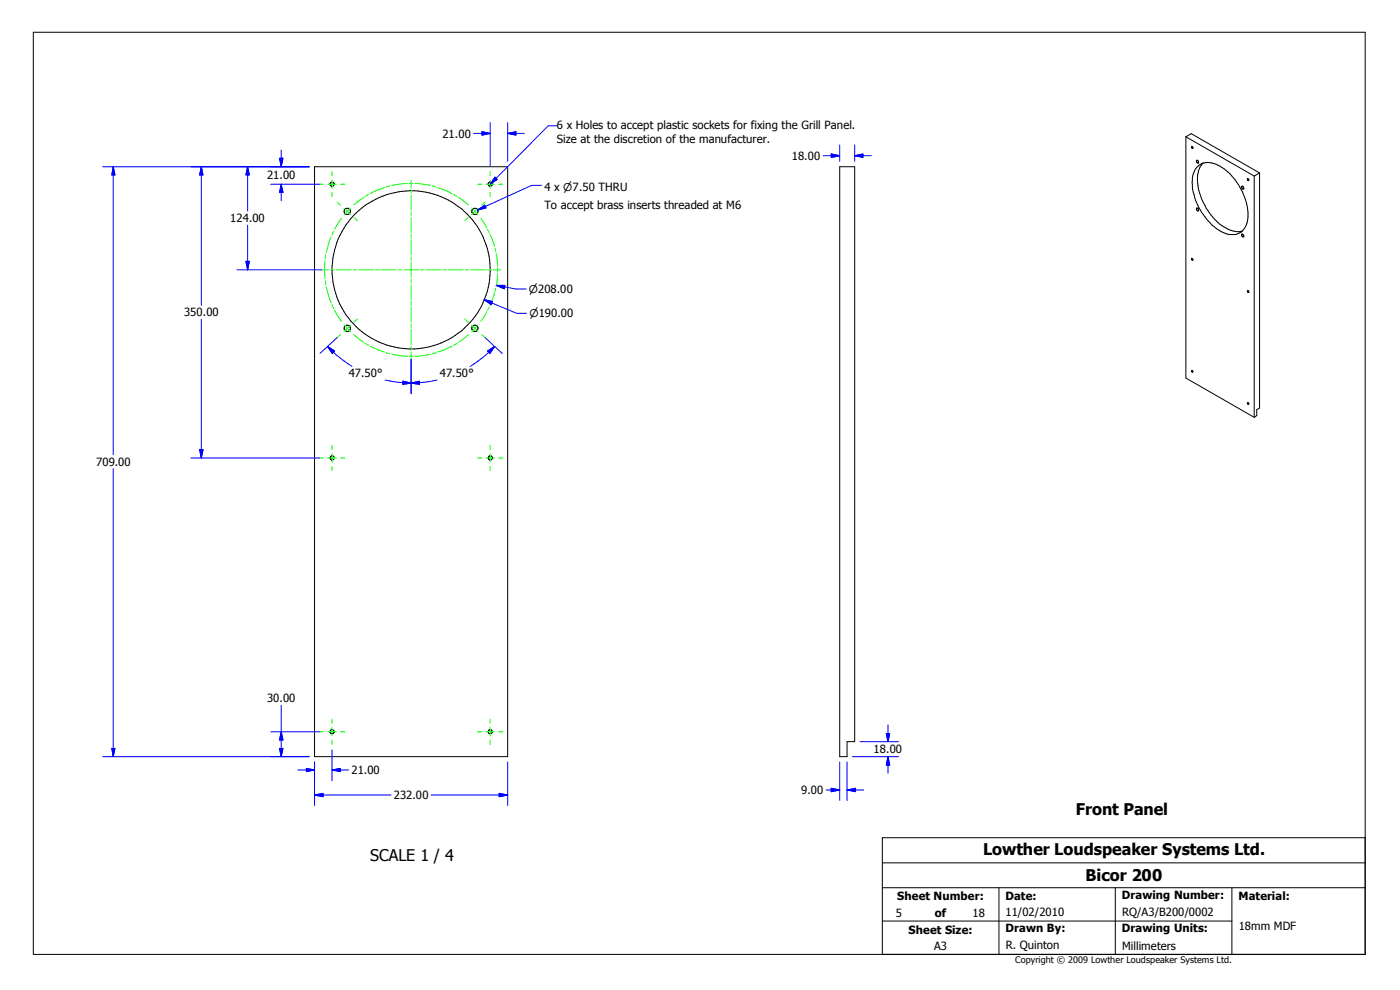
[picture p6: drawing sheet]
<svg xmlns="http://www.w3.org/2000/svg" width="420mm" height="297mm" viewBox="0 0 420 297" stroke-linecap="round" stroke-linejoin="round" font-family="sans-serif">
<g fill="none" stroke="#000" stroke-width=".3">
<path d="M10 9.7h399.4v276.3h-399.4zM94.3 50h57.9v176.8h-57.9zM99.1 54.8l.4-.3 .4 .1 .3 .3v.6l-.5 .3h-.4l-.3-.4zM146.5 54.8l.4-.3 .4 .1 .3 .3v.6l-.4 .3h-.5l-.3-.4zM251.8 50h4.5v172.3h-2.3v4.5h-2.2zM355.6 41v72.3l20.5 11.8M355.6 41l1.6-.9 20.5 11.7M355.6 41l20.5 11.8M357.3 44a.29 .29 0 0 1 .3 .1 .29 .29 0 0 1-.1 .4zM358.8 50.2a5.4 5.4 0 0 1 7-.4 17.6 17.6 0 0 1 8.3 16.5 4.6 4.6 0 0 1-6.5 3.7 17.8 17.8 0 0 1-10.1-15.3 6.9 6.9 0 0 1 1.3-4.5zM358.9 48l.3 .2 .2 .6a.46 .46 0 0 1-.6-.2 .46 .46 0 0 1 .1-.6zM360.8 48.9a7.1 7.1 0 0 0-1.6 6.7 17.9 17.9 0 0 0 9 13.1 6 6 0 0 0 4.3 .5"/>
<path d="M372.4 55.8l.4 .2 .2 .6a.5 .5 0 0 1-.6-.2 .5 .5 0 0 1 0-.6zM374.1 53.5l.4 .4-.1 .2-.3-.2zM376.1 52.8v72.3M377.7 51.8v70.5l-.8 .5v1.8l-.8 .5M377.7 51.8l-1.6 1M357.3 77.5l.3 .1v.4l-.2-.1zM358.8 62.4l.4 .1 .2 .6a.47 .47 0 0 1-.5-.1 .47 .47 0 0 1-.1-.6zM372.4 70.2a.53 .53 0 0 1 .5 .8l-.5-.3zM374.1 87.1a.29 .29 0 0 1 .3 .2 .29 .29 0 0 1-.1 .3l-.2-.1zM99.1 136.9l.4-.3 .4 .1 .3 .2v.6l-.5 .4h-.4l-.3-.5zM146.5 136.9l.4-.3 .4 .1 .3 .2v.6l-.4 .4h-.5l-.3-.5zM374.1 120.7h.2l.1 .5-.3-.2z"/>
<path d="M99.1 219l.4-.4 .4 .2 .3 .2v.6l-.5 .3h-.4l-.3-.4zM146.5 219l.4-.4 .4 .2 .3 .2v.6l-.4 .3h-.5l-.3-.4zM264.6 258.6h144.8M409.4 251.1h-144.8v34.9M264.6 276h104.8M264.6 266h144.8M299.6 266v20M334.4 266v20M369.4 266v20"/>
<circle cx="104.1" cy="63.3" r=".96"/>
<circle cx="142.4" cy="63.3" r=".96"/>
<circle cx="104.1" cy="98.4" r=".94"/>
<circle cx="123.2" cy="80.9" r="23.7"/>
<circle cx="142.4" cy="98.4" r=".96"/>
<circle cx="357.5" cy="111.2" r=".25"/>
</g>
<g fill="none" stroke="#0f0" stroke-width=".3">
<path d="M95.8 55.2h1.2M98.3 55.2h2.5M99.6 51.4v1.3M99.6 53.9v2.5M99.6 57.7v1.2M102.1 55.2h1.3M109.1 59.2l-3 2.2M110.5 58.3l-1 .6M115.3 56.2l-2.9 1-1.4 .8M116.9 55.7l-1.1 .4M122.1 55l-4.6 .6M122.7 55h1.2"/>
<path d="M123.3 54v2.2M123.3 56.8v1.1M123.3 58.5v4.5M124.5 55l4.5 .6M129.6 55.7l1.1 .4M131.2 56.2l2.9 1 1.5 .8M136.1 58.3l1 .6M137.5 59.2l3 2.2M143.2 55.2h1.2M145.7 55.2h2.6M147 51.4v1.3M147 53.9v2.5"/>
<path d="M147 57.7v1.2M149.5 55.2h1.3M97.5 78.2l-.2 2.4M97.7 76.3l-.2 1.3M99.3 71l-1.4 4.7M100.1 69.3l-.5 1.1M101.1 60.6l1 .9M102.4 65.5l-2.1 3.2M103.1 62.4l2.1 1.9M105.1 62.3l-1.9 2.1M106.2 65.2l1 .9M123.3 63.5v1.1"/>
<path d="M123.3 65.2v4.5M123.3 70.2v1.2M123.3 71.9v4.5M123.3 77v1.1M123.3 78.6v4.5M140.4 65.2l-1 .9M141.5 62.3l1.8 2.1M143.4 62.4l-2 1.9M144.2 65.5l1.8 2.8M145.5 60.6l-1.1 .9M146.2 68.8l.4 .9M146.9 70.1l1.4 3.8"/>
<path d="M148.4 74.4l.3 1M148.8 75.9l.4 4M96.4 80.9h2.2M97.3 81l.2 2.5M97.5 84.1l.2 1.3M97.8 86l1.5 4.8M99.2 80.9h1.1M99.6 91.3l.5 1.2M100.3 93l2.1 3.3M100.9 80.9h4.4M103.2 97.4l1.9 2M105.2 97.5l-2.1 1.8"/>
<path d="M105.9 80.9h1.1M107.2 95.6l-1 .9M107.6 80.9h4.5M112.6 80.9h1.2M114.3 80.9h4.5M119.4 80.9h1.1M121.1 80.9h4.4M123.3 83.7v1.1M123.3 85.4v4.4M123.3 90.4v1.1M123.3 92v4.5M123.3 97.1v1.1"/>
<path d="M123.3 98.7v4.5M126.1 80.9h1.1M127.8 80.9h4.4M132.8 80.9h1.1M134.5 80.9h4.4M139.4 95.6l1 .9M139.5 80.9h1.1M141.2 80.9h4.5M141.4 97.5l2 1.8M143.3 97.4l-1.8 2M146 93.4l-1.8 2.9M146.2 80.9h1.2"/>
<path d="M146.6 92l-.4 1M147.9 80.9h2.3M148.3 87.8l-1.4 3.8M148.7 86.4l-.3 .9M149.2 80.4v1M149.2 81.9l-.4 4M102.1 100.3l-1 .9M106.1 100.3l3 2.2M109.5 102.9l1 .5M111 103.7l4.3 1.8M115.8 105.7l1.1 .3M117.5 106.2l4.6 .6"/>
<path d="M122.7 106.8h1.2M123.3 103.8v1.1M123.3 105.5v2.2M129 106.2l-4.5 .6M130.7 105.7l-1.1 .3M135.6 103.7l-4.4 1.8M137.1 102.9l-1 .5M140.5 100.3l-3 2.2M144.4 100.3l1.1 .9M95.8 137.3h1.2M98.3 137.3h2.5M99.6 133.4v1.3"/>
<path d="M99.6 136v2.5M99.6 139.8v1.2M102.1 137.3h1.3M143.2 137.3h1.2M145.7 137.3h2.6M147 133.4v1.3M147 136v2.5M147 139.8v1.2M149.5 137.3h1.3M95.8 219.3h1.2M98.3 219.3h2.5M99.6 215.5v1.3"/>
<path d="M99.6 218v2.6M102.1 219.3h1.3M143.2 219.3h1.2M145.7 219.3h2.6M147 215.5v1.3M147 218v2.6M149.5 219.3h1.3M99.6 221.8v1.3M147 221.8v1.3"/>
</g>
<g fill="none" stroke="#00f" stroke-width=".3">
<path d="M142 40h5M144.5 39.5l2.5 .5-2.5 .5zM147 36.8v13M152.2 36.8v11.6M152.2 40h5M152.2 40l2.5-.5v1zM167 37.7h-2.6l-17.3 17.3 1.3-1.9 .7 .7-1.9 1.2M30.8 50h61.9M34 50v86.2M34 50l.5 2.4h-1zM60.4 50l.5 2.4h-1zM60.4 50v41.5"/>
<path d="M74.3 50l.5 2.4h-1.1zM74.3 50v13.3M81.2 55.2h14.6M83.8 47.4h1l-.5 2.6zM84.3 45v5M84.3 55.2v4.9M84.3 55.2l.5 2.5h-1zM162.4 55.6h-3l-16.1 7.3M246.8 46.7h5M249.3 46.2l2.5 .5-2.5 .5zM251.8 43.4v5M256.3 46.7h5"/>
<path d="M256.3 46.7l2.4-.5v1zM256.3 43.4v5M73.7 78.3h1.1l-.5 2.6zM74.3 67.5v13.4M143.3 62.9l2.1-1.4 .3 .8zM145.5 61.9l-2.2 1M60.4 95.7v41.6M71 80.9h25.4M145.2 89.8l2.3 1.1M145.2 89.8l2.5 .6-.4 .9zM145.2 89.8l9.7 4.1h3M148.8 85.5l2.5 .5"/>
<path d="M148.8 85.5h2.6l-.2 1zM148.8 85.5l6 1.1h2.9M98.2 103.8a33 33 0 0 0 7.4 6M98.2 103.8l2.1 1.4-.6 .7zM101.1 101.2l-5.2 4.7M115.5 113.9l4 .7 3.8 .2M120.8 114.2l2.5 .6-2.6 .4zM123.3 107.7v10.3M123.3 114.8l2.4-.6 .1 1zM131.1 113.9l-4 .7-3.8 .2M145.5 101.2l5.1 4.7M146.2 105.2l2.1-1.4-1.4 2.1z"/>
<path d="M148.3 103.8a33 33 0 0 1-7.3 6M57.2 137.3h38.6M59.9 134.7h1l-.5 2.6zM34 140.5v86.3M81.2 219.3h14.6M84.3 211.3v15.5M84.3 219.3l.5 2.5h-1zM265.8 219.8h1l-.5 2.5zM266.3 217.3v5M30.8 226.8h61.9M33.5 224.3h1l-.5 2.5zM83.8 224.3h1l-.5 2.5z"/>
<path d="M89.3 230.7h5M91.9 230.3l2.4 .4-2.4 .5zM94.3 228.4v13M94.3 238.3h23M94.3 238.3l2.6-.5v1zM99.6 230.7h5M99.6 230.7l2.4-.4v.9zM99.6 224.7v9.2M129.3 238.3h22.9M149.7 237.8l2.5 .5-2.5 .5zM152.2 228.4v13M247.7 236.7h4.1"/>
<path d="M249.3 236.2l2.5 .5-2.5 .6zM251.8 228.4v11.5M254 236.7h5M254 236.7l2.5-.5v1.1zM254 228.4v11.5M255.6 226.8h13.8M257.9 222.3h11.5M266.3 226.8v4.9M266.3 226.8l.5 2.5h-1z"/>
</g>
<g fill="#00f" stroke="#00f" stroke-width=".3">
<path d="M34 50l.5 2.4h-1z" fill-rule="evenodd"/>
<path d="M33.5 224.3h1l-.5 2.5z" fill-rule="evenodd"/>
<path d="M83.8 47.4h1l-.5 2.6z" fill-rule="evenodd"/>
<path d="M84.3 55.2l.5 2.5h-1z" fill-rule="evenodd"/>
<path d="M60.4 50l.5 2.4h-1z" fill-rule="evenodd"/>
<path d="M59.9 134.7h1l-.5 2.6z" fill-rule="evenodd"/>
<path d="M84.3 219.3l.5 2.5h-1z" fill-rule="evenodd"/>
<path d="M83.8 224.3h1l-.5 2.5z" fill-rule="evenodd"/>
<path d="M99.6 230.7l2.4-.4v.9z" fill-rule="evenodd"/>
<path d="M91.9 230.3l2.4 .4-2.4 .5z" fill-rule="evenodd"/>
<path d="M94.3 238.3l2.6-.5v1z" fill-rule="evenodd"/>
<path d="M149.7 237.8l2.5 .5-2.5 .5z" fill-rule="evenodd"/>
<path d="M144.5 39.5l2.5 .5-2.5 .5z" fill-rule="evenodd"/>
<path d="M152.2 40l2.5-.5v1z" fill-rule="evenodd"/>
<path d="M145.2 89.8l2.5 .6-.4 .9z" fill-rule="evenodd"/>
<path d="M148.8 85.5h2.6l-.2 1z" fill-rule="evenodd"/>
<path d="M98.2 103.8l2.1 1.4-.6 .7z" fill-rule="evenodd"/>
<path d="M120.8 114.2l2.5 .6-2.6 .4z" fill-rule="evenodd"/>
<path d="M123.3 114.8l2.4-.6 .1 1z" fill-rule="evenodd"/>
<path d="M146.2 105.2l2.1-1.4-1.4 2.1z" fill-rule="evenodd"/>
<path d="M148.4 53.1l.7 .7-2.1 1.4z" fill-rule="evenodd"/>
<path d="M143.3 62.9l2.1-1.4 .3 .8z" fill-rule="evenodd"/>
<path d="M74.3 50l.5 2.4h-1.1z" fill-rule="evenodd"/>
<path d="M73.7 78.3h1.1l-.5 2.6z" fill-rule="evenodd"/>
<path d="M249.3 46.2l2.5 .5-2.5 .5z" fill-rule="evenodd"/>
<path d="M256.3 46.7l2.4-.5v1z" fill-rule="evenodd"/>
<path d="M249.3 236.2l2.5 .5-2.5 .6z" fill-rule="evenodd"/>
<path d="M254 236.7l2.5-.5v1.1z" fill-rule="evenodd"/>
<path d="M265.8 219.8h1l-.5 2.5z" fill-rule="evenodd"/>
<path d="M266.3 226.8l.5 2.5h-1z" fill-rule="evenodd"/>
</g>
<g font-size="4.8">
<text x="322.6" y="244.4">Front Panel</text>
<text x="111" y="258">SCALE 1 / 4</text>
<text x="294.8" y="256.2">Lowther Loudspeaker Systems Ltd.</text>
<text x="325.5" y="264.1">Bicor 200</text>
</g>
<g font-size="3.4">
<text x="132.7" y="41.2">21.00</text>
<text x="167" y="38.7">6 x Holes to accept plastic sockets for fixing the Grill Panel.</text>
<text x="167" y="42.8">Size at the discretion of the manufacturer.</text>
<text x="237.4" y="47.9">18.00</text>
<text x="80.1" y="53.8">21.00</text>
<text x="163.2" y="57.3">4 x ⌀7.50 THRU</text>
<text x="163.2" y="62.8">To accept brass inserts threaded at M6</text>
<text x="69" y="66.6">124.00</text>
<text x="55.2" y="94.8">350.00</text>
<text x="104.6" y="113.1">47.50°</text>
<text x="131.9" y="113.1">47.50°</text>
<text x="28.8" y="139.6">709.00</text>
<text x="80.1" y="210.5">30.00</text>
<text x="262" y="225.7">18.00</text>
<text x="105.4" y="232">21.00</text>
<text x="118.1" y="239.5">232.00</text>
<text x="240.3" y="238">9.00</text>
<text x="269.1" y="269.8">Sheet Number:</text>
<text x="301.5" y="269.8">Date:</text>
<text x="336.4" y="269.5">Drawing Number:</text>
<text x="371.3" y="269.8">Material:</text>
<text x="268.6" y="274.8">5</text>
<text x="280.3" y="274.8">of</text>
<text x="291.6" y="274.8">18</text>
<text x="301.5" y="274.6">11/02/2010</text>
<text x="336.5" y="274.5">RQ/A3/B200/0002</text>
<text x="272.5" y="279.8">Sheet Size:</text>
<text x="301.5" y="279.4">Drawn By:</text>
<text x="336.4" y="279.4">Drawing Units:</text>
<text x="371.4" y="278.8">18mm MDF</text>
<text x="280.1" y="284.7">A3</text>
<text x="301.6" y="284.5">R. Quinton</text>
<text x="336.5" y="284.7">Millimeters</text>
</g>
<g font-size="3.2">
<text x="158.6" y="87.9">⌀208.00</text>
<text x="158.7" y="95.1">⌀190.00</text>
</g>
<text font-size="2.7" x="304.4" y="288.6">Copyright © 2009 Lowther Loudspeaker Systems Ltd.</text>
</svg>
